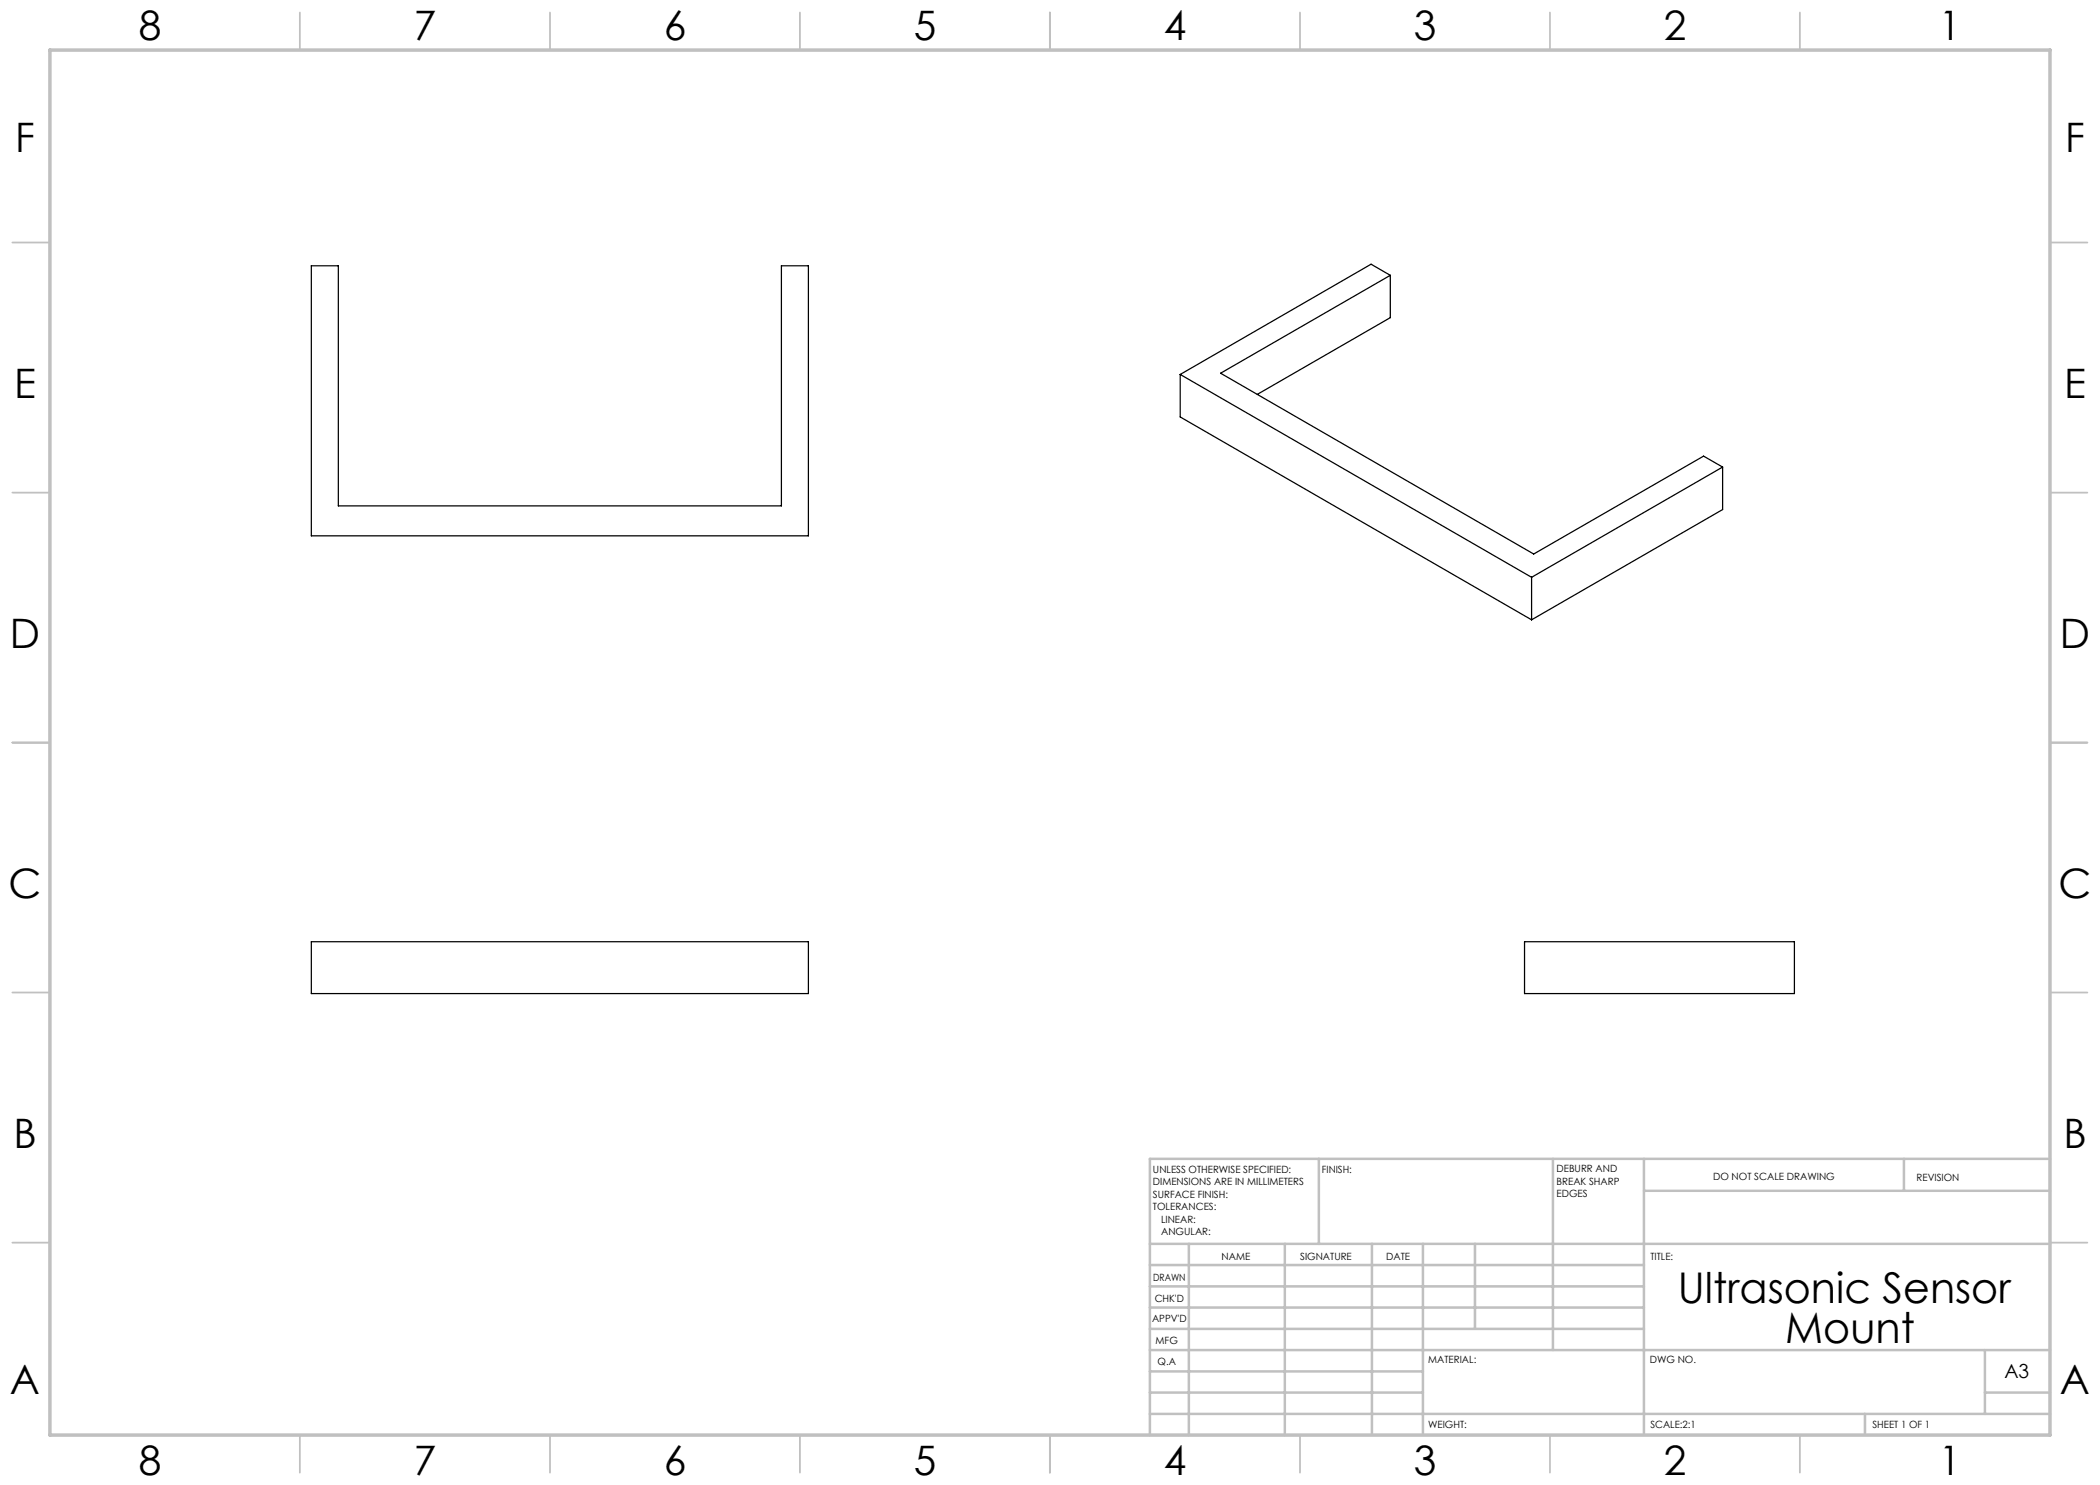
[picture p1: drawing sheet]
<svg xmlns="http://www.w3.org/2000/svg" width="420mm" height="297mm" viewBox="0 0 420 297" stroke-linecap="round" stroke-linejoin="round" font-family="sans-serif">
<g fill="none" stroke="#c0c0c0" stroke-width=".35">
<path d="M60 2.5v7.5M110 2.5v7.5M160 2.5v7.5M210 2.5v7.5M260 2.5v7.5M310 2.5v7.5M360 2.5v7.5M2.5 48.5h7.5M410 48.5h7.5M2.5 98.5h7.5M410 98.5h7.5M2.5 148.5h7.5"/>
<path d="M410 148.5h7.5M2.5 198.5h7.5M410 198.5h7.5M2.5 248.5h7.5M410 248.5h7.5M60 287v7.5M110 287v7.5M160 287v7.5M210 287v7.5M260 287v7.5M310 287v7.5M360 287v7.5"/>
</g>
<g fill="none" stroke="#c0c0c0" stroke-width=".5">
<path d="M263.8 231.8v17M310.6 231.8v38.2M328.8 231.8v55.2M328.8 238.2h81.2M380.8 231.8v6.4M410 231.8h-180v55.2M230 248.8h180M230 257.3h98.8M230 253h98.8M237.8 248.8v38.2M257 248.8v38.2M274.4 248.8v38.2"/>
<path d="M284.6 248.8v38.2M295 248.8v17M230 265.8h98.8M230 261.5h98.8M230 278.5h54.6M230 274.3h54.6M230 270h180M397 278.5h13M397 270v12.8M230 282.8h180M373 282.8v4.2"/>
</g>
<path d="M10 10h400v277h-400z" fill="none" stroke="#c0c0c0" stroke-width=".7"/>
<path d="M62.3 53.2h5.4v48h88.6v-48h5.4v54h-99.4zM278.1 55.1l-3.9-2.3-38.2 22.1M278.1 55.1l-34 19.5 62.6 36.2 34-19.6 3.8 2.2M278.1 55.1v8.4l-26.6 15.4M236 74.9v8.5l70.3 40.6M236 74.9l70.3 40.6M344.5 93.4v8.5l-38.2 22.1M344.5 93.4l-38.2 22.1M306.3 115.5v8.5M62.3 188.3h99.4v10.4h-99.4zM304.9 188.3h54v10.4h-54z" fill="none" stroke="#000" stroke-width=".25"/>
<g font-size="8.5">
<text x="335.6" y="260.6">Ultrasonic Sensor</text>
<text x="357.1" y="268.7">Mount</text>
</g>
<g font-size="8.1">
<text x="27.8" y="8">8</text>
<text x="82.8" y="8">7</text>
<text x="132.8" y="8">6</text>
<text x="182.8" y="8">5</text>
<text x="232.8" y="8">4</text>
<text x="282.8" y="8">3</text>
<text x="332.8" y="8">2</text>
<text x="387.8" y="8">1</text>
<text x="3" y="30.4">F</text>
<text x="413" y="30.4">F</text>
<text x="2.8" y="79.6">E</text>
<text x="412.8" y="79.6">E</text>
<text x="2" y="129.6">D</text>
<text x="412" y="129.6">D</text>
<text x="1.7" y="179.6">C</text>
<text x="411.7" y="179.6">C</text>
<text x="2.7" y="229.6">B</text>
<text x="412.7" y="229.6">B</text>
<text x="2" y="278.9">A</text>
<text x="412" y="278.9">A</text>
<text x="27.8" y="295">8</text>
<text x="82.8" y="295">7</text>
<text x="132.8" y="295">6</text>
<text x="182.8" y="295">5</text>
<text x="232.8" y="295">4</text>
<text x="282.8" y="295">3</text>
<text x="332.8" y="295">2</text>
<text x="387.8" y="295">1</text>
</g>
<text font-size="3.9" x="400.9" y="275.5">A3</text>
<g font-size="2">
<text x="230.6" y="234.6">UNLESS OTHERWISE SPECIFIED:</text>
<text x="230.6" y="237.1">DIMENSIONS ARE IN MILLIMETERS</text>
<text x="230.6" y="239.6">SURFACE FINISH:</text>
<text x="264.4" y="234.6">FINISH:</text>
<text x="311.3" y="234.5">DEBURR AND</text>
<text x="311.3" y="237">BREAK SHARP</text>
<text x="311.3" y="239.5">EDGES</text>
<text x="342.6" y="236">DO NOT SCALE DRAWING</text>
<text x="383.3" y="236.2">REVISION</text>
<text x="230.6" y="242.1">TOLERANCES:</text>
<text x="232.2" y="244.6">LINEAR:</text>
<text x="232.2" y="247.1">ANGULAR:</text>
<text x="244.3" y="252">NAME</text>
<text x="260" y="251.9">SIGNATURE</text>
<text x="277.2" y="251.9">DATE</text>
<text x="330.1" y="251.9">TITLE:</text>
<text x="230.6" y="256.1">DRAWN</text>
<text x="230.9" y="260.3">CHK'D</text>
<text x="230.4" y="264.4">APPV'D</text>
<text x="231.1" y="268.8">MFG</text>
<text x="231.5" y="273">Q.A</text>
<text x="285.6" y="272.5">MATERIAL:</text>
<text x="330" y="272.5">DWG NO.</text>
<text x="285.6" y="285.5">WEIGHT:</text>
<text x="330.1" y="285.6">SCALE:2:1</text>
<text x="374.5" y="285.6">SHEET 1 OF 1</text>
</g>
</svg>
